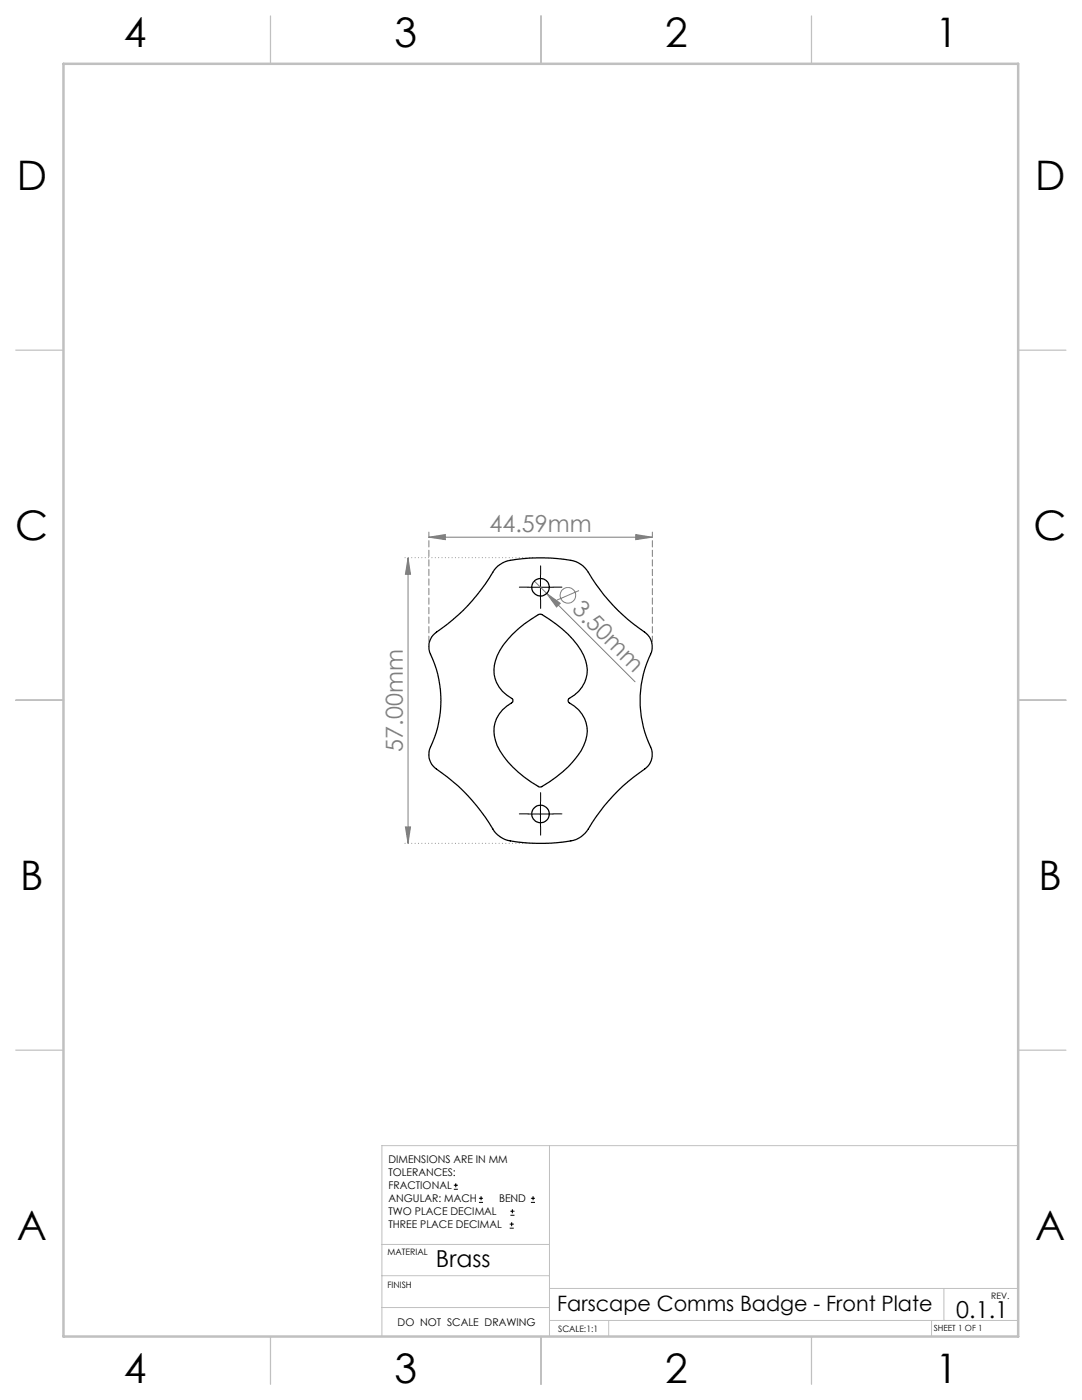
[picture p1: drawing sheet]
<svg xmlns="http://www.w3.org/2000/svg" width="216mm" height="279mm" viewBox="0 0 216 279" stroke-linecap="round" stroke-linejoin="round" font-family="sans-serif">
<g fill="none" stroke="#808080" stroke-width=".2">
<path d="M81.4 111.3l.5 3.3h-1zM81.4 111.3v57M85.5 107.2l3.4-.5v1zM85.5 107.2h44.6M106.6 116l20.1 20.1M109.1 118.4l2.7 2-.7 .7zM115.5 117.9l-4.4 1.9M126.9 106.7l3.2 .5-3.2 .5zM80.9 165h1l-.5 3.3z"/>
<circle cx="113.3" cy="118.8" r="1.56"/>
</g>
<g fill="none" stroke="#000" stroke-width=".2">
<path d="M105.4 117.2h4.9M107.8 114.7v5M107.8 159.9v5.1M105.4 162.5h4.9M90.6 237.3h.8M90.6 236.5h.8M90.9 236.1v.9M95.6 240h.8M95.6 239.1h.8M96 238.7v.8M105.9 240h.9M105.9 239.1h.9"/>
<path d="M106.4 238.7v.8M101.7 245.1h.8M101.7 244.3h.8M101.8 242.5h.9M101.8 241.7h.9M102.1 243.9v.8M102.2 241.3v.8"/>
</g>
<path d="M105.4 117.2h-1.8M107.9 114.7v-1.8M107.9 119.7v1.7M110.4 117.2h1.7M107.9 159.9v-1.7M105.4 162.4h-1.8M107.9 164.9v1.8M110.4 162.4h1.7" fill="none" stroke="#000" stroke-width=".2" stroke-dasharray="15.2 1.3 1.3 1.3"/>
<path d="M109.6 228.6v38.1M203.2 228.6h-127v38.1M76.2 254.6h33.4M76.2 248.4h33.4M109.6 257.1h93.6M188.3 257.1v6.4M76.2 260.9h33.4M109.6 263.5h93.6M121.5 263.5v3.2M185.9 263.5v3.2" fill="none" stroke="#c0c0c0" stroke-width=".2"/>
<path d="M54 3.2v9.5M108 3.2v9.5M161.9 3.2v9.5M3.1 69.9h9.6M203.2 69.9h9.5M3.1 139.7h9.6M203.2 139.7h9.5M3.1 209.6h9.6M203.2 209.6h9.5M54 266.7v9.6M108 266.7v9.6M161.9 266.7v9.6" fill="none" stroke="#c0c0c0" stroke-width=".25"/>
<path d="M12.7 12.7h190.5v254h-190.5z" fill="none" stroke="#c0c0c0" stroke-width=".5"/>
<path d="M85.6 128v-21.8M130.2 128v-21.8" fill="none" stroke="#808080" stroke-width=".2" stroke-dasharray="1.3 .6" stroke-dashoffset=".2"/>
<path d="M106.9 111.3h-26.5M106.9 168.3h-26.5" fill="none" stroke="#808080" stroke-width=".2" stroke-dasharray="0 .6" stroke-dashoffset=".1"/>
<g fill="#808080">
<path d="M109.1 118.4l2.7 2-.7 .7z"/>
<path d="M85.5 107.2l3.4-.5v1zM126.9 106.7l3.2 .5-3.2 .5z"/>
<path d="M81.4 111.3l.5 3.3h-1zM80.9 165h1l-.5 3.3z"/>
</g>
<g fill="none" stroke="#000" stroke-width=".25">
<path d="M99 113.3l1.3-.9a13.3 13.3 0 0 1 5.5-1 31 31 0 0 1 9.2 .7l.9 .5 .8 .7a49.9 49.9 0 0 0 6.6 8.5l2 1.8 3.3 2.6a3.8 3.8 0 0 1 .8 5.3 21.5 21.5 0 0 0 .6 18 3.6 3.6 0 0 1-1.4 4 37.6 37.6 0 0 0-11.5 12.4 5.6 5.6 0 0 1-4.5 2.1 32.8 32.8 0 0 1-11.8-.5l-1.5-.8a6.9 6.9 0 0 1-1.7-2.4 37.4 37.4 0 0 0-10.9-11.1 3.4 3.4 0 0 1-.8-4.1 21.8 21.8 0 0 0-.2-19 3.6 3.6 0 0 1 1.4-3.9 39.5 39.5 0 0 0 11.9-12.9zM102.2 126.6a22 22 0 0 1 5.5-4h.2a21.2 21.2 0 0 1 8.6 8.2 6.5 6.5 0 0 1-3.1 8.8v.5a6.5 6.5 0 0 1 3.5 7.6 15.4 15.4 0 0 1-5.9 7.3l-2.9 2-.4 .1a20.4 20.4 0 0 1-8.5-8.3 6.5 6.5 0 0 1 3.1-8.7v-.5a6.6 6.6 0 0 1-2.6-9.8l.7-1z"/>
<circle cx="107.9" cy="117.2" r="1.75"/>
<circle cx="107.9" cy="162.4" r="1.76"/>
</g>
<g font-size="8.1">
<text x="24.7" y="9.3">4</text>
<text x="78.7" y="9.3">3</text>
<text x="132.7" y="9.3">2</text>
<text x="186.7" y="9.3">1</text>
<text x="3.3" y="37.9">D</text>
<text x="206.5" y="37.9">D</text>
<text x="3.1" y="107.8">C</text>
<text x="206.3" y="107.8">C</text>
<text x="4" y="177.6">B</text>
<text x="207.2" y="177.6">B</text>
<text x="3.3" y="247.5">A</text>
<text x="206.5" y="247.5">A</text>
<text x="24.7" y="276">4</text>
<text x="78.7" y="276">3</text>
<text x="132.7" y="276">2</text>
<text x="186.7" y="276">1</text>
</g>
<g font-size="4.7" fill="#808080">
<text x="97.7" y="106.2">44.59mm</text>
<text x="113.9" y="121.8" transform="rotate(45 113.9 121.8)">3.50mm</text>
<text x="80.4" y="150" transform="rotate(-90 80.4 150)">57.00mm</text>
</g>
<g font-size="4.7">
<text x="87" y="252.8">Brass</text>
<text x="190.8" y="263">0.1.1</text>
</g>
<text font-size="4.2" x="111.2" y="261.7">Farscape Comms Badge - Front Plate</text>
<g font-size="2.1">
<text x="77.5" y="232.2">DIMENSIONS ARE IN MM</text>
<text x="77.5" y="234.7">TOLERANCES:</text>
<text x="77.5" y="237.3">FRACTIONAL</text>
<text x="77.5" y="239.9">ANGULAR: MACH</text>
<text x="99.6" y="239.9">BEND</text>
<text x="77.5" y="242.5">TWO PLACE DECIMAL</text>
<text x="77.5" y="245.1">THREE PLACE DECIMAL</text>
<text x="79.3" y="264.6">DO NOT SCALE DRAWING</text>
</g>
<g font-size="1.8">
<text x="77.3" y="250.5">MATERIAL</text>
<text x="77.3" y="257">FINISH</text>
<text x="197.8" y="259.2">REV.</text>
<text x="111.4" y="265.7">SCALE:1:1</text>
</g>
<text font-size="1.7" x="186.3" y="265.7">SHEET 1 OF 1</text>
</svg>
